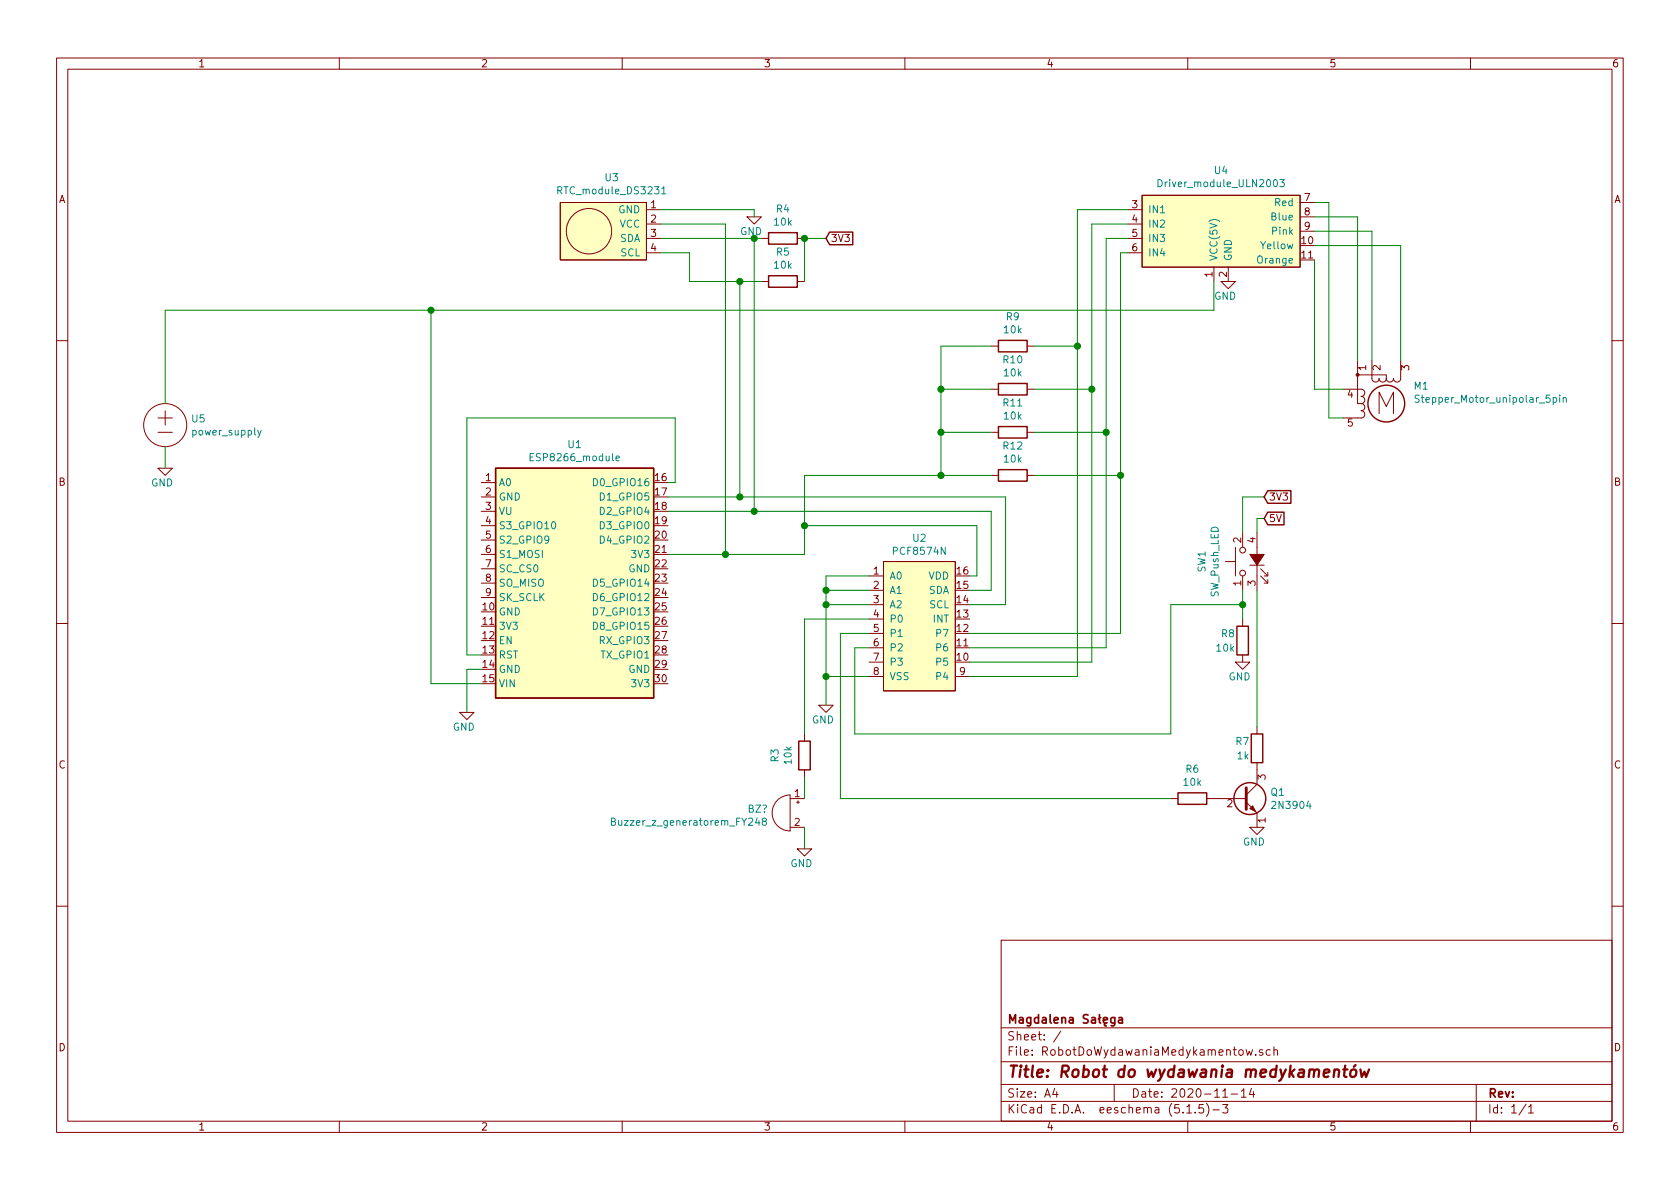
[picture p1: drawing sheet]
EESchema Schematic File Version 4
EELAYER 30 0
EELAYER END
$Descr A4 11693 8268
encoding utf-8
Sheet 1 1
Title "Robot do wydawania medykamentów"
Date "2020-11-14"
Rev ""
Comp "Magdalena Sałęga"
Comment1 ""
Comment2 ""
Comment3 ""
Comment4 ""
$EndDescr
Wire Wire Line
	8450 1950 8450 2150
$Comp
L New_LibraryKiCad:Driver_module_ULN2003 U4
U 1 1
P 8500 1600
F 0 "U4" H 8500 2025 50  0000 C CNN
F 1 "Driver_module_ULN2003" H 8500 1934 50  0000 C CNN
F 2 "" H 8500 2050 50  0001 C CNN
F 3 "" H 8500 2050 50  0001 C CNN
	1    8500 1600
	1    0    0    -1  
$EndComp
$Comp
L Motor:Stepper_Motor_unipolar_5pin M1
U 1 1
P 9650 2800
F 0 "M1" H 9838 2924 50  0000 L CNN
F 1 "Stepper_Motor_unipolar_5pin" H 9838 2833 50  0000 L CNN
F 2 "" H 9660 2790 50  0001 C CNN
F 3 "http://www.infineon.com/dgdl/Application-Note-TLE8110EE_driving_UniPolarStepperMotor_V1.1.pdf?fileId=db3a30431be39b97011be5d0aa0a00b0" H 9660 2790 50  0001 C CNN
	1    9650 2800
	1    0    0    -1  
$EndComp
Wire Wire Line
	9150 1800 9150 2700
Wire Wire Line
	9750 2500 9750 1700
Wire Wire Line
	9450 2500 9450 1500
Wire Wire Line
	9550 2500 9550 1600
$Comp
L pspice:0 GND
U 1 1
P 5250 1500
F 0 "GND" H 5150 1400 50  0000 L CNN
F 1 "0" H 5250 1589 50  0001 C CNN
F 2 "" H 5250 1500 50  0001 C CNN
F 3 "~" H 5250 1500 50  0001 C CNN
	1    5250 1500
	1    0    0    -1  
$EndComp
$Comp
L pspice:0 GND
U 1 1
P 8550 1950
F 0 "GND" H 8450 1850 50  0000 L CNN
F 1 "0" H 8550 2039 50  0001 C CNN
F 2 "" H 8550 1950 50  0001 C CNN
F 3 "~" H 8550 1950 50  0001 C CNN
	1    8550 1950
	1    0    0    -1  
$EndComp
$Comp
L pspice:0 GND
U 1 1
P 3250 4950
F 0 "GND" H 3150 4850 50  0000 L CNN
F 1 "0" H 3250 5039 50  0001 C CNN
F 2 "" H 3250 4950 50  0001 C CNN
F 3 "~" H 3250 4950 50  0001 C CNN
	1    3250 4950
	1    0    0    -1  
$EndComp
$Comp
L pspice:0 GND
U 1 1
P 1150 3250
F 0 "GND" H 1050 3150 50  0000 L CNN
F 1 "0" H 1150 3339 50  0001 C CNN
F 2 "" H 1150 3250 50  0001 C CNN
F 3 "~" H 1150 3250 50  0001 C CNN
	1    1150 3250
	1    0    0    -1  
$EndComp
$Comp
L Device:R R4
U 1 1
P 5450 1650
F 0 "R4" V 5243 1650 50  0000 C CNN
F 1 "10k" V 5334 1650 50  0000 C CNN
F 2 "" V 5380 1650 50  0001 C CNN
F 3 "~" H 5450 1650 50  0001 C CNN
	1    5450 1650
	0    1    1    0   
$EndComp
$Comp
L Device:R R5
U 1 1
P 5450 1950
F 0 "R5" V 5243 1950 50  0000 C CNN
F 1 "10k" V 5334 1950 50  0000 C CNN
F 2 "" V 5380 1950 50  0001 C CNN
F 3 "~" H 5450 1950 50  0001 C CNN
	1    5450 1950
	0    1    1    0   
$EndComp
Wire Wire Line
	9150 1400 9250 1400
Wire Wire Line
	9250 1400 9250 2900
Wire Wire Line
	9450 1500 9150 1500
Wire Wire Line
	9550 1600 9150 1600
Wire Wire Line
	9750 1700 9150 1700
Wire Wire Line
	9350 2700 9150 2700
Wire Wire Line
	9250 2900 9350 2900
Wire Wire Line
	5250 1450 5250 1500
Wire Wire Line
	4800 1750 4600 1750
Wire Wire Line
	5600 1950 5600 1650
Text GLabel 5750 1650 2    50   Input ~ 0
3V3
Connection ~ 5600 1650
Wire Wire Line
	5600 1650 5750 1650
$Comp
L pspice:0 GND
U 1 1
P 8750 5750
F 0 "GND" H 8650 5650 50  0000 L CNN
F 1 "0" H 8750 5839 50  0001 C CNN
F 2 "" H 8750 5750 50  0001 C CNN
F 3 "~" H 8750 5750 50  0001 C CNN
	1    8750 5750
	1    0    0    -1  
$EndComp
$Comp
L Device:R R7
U 1 1
P 8750 5200
F 0 "R7" H 8700 5250 50  0000 R CNN
F 1 "1k" H 8700 5150 50  0000 R CNN
F 2 "" V 8680 5200 50  0001 C CNN
F 3 "~" H 8750 5200 50  0001 C CNN
	1    8750 5200
	1    0    0    -1  
$EndComp
$Comp
L Device:R R6
U 1 1
P 8300 5550
F 0 "R6" V 8093 5550 50  0000 C CNN
F 1 "10k" V 8184 5550 50  0000 C CNN
F 2 "" V 8230 5550 50  0001 C CNN
F 3 "~" H 8300 5550 50  0001 C CNN
	1    8300 5550
	0    1    1    0   
$EndComp
$Comp
L Transistor_BJT:2N3904 Q1
U 1 1
P 8650 5550
F 0 "Q1" H 8841 5596 50  0000 L CNN
F 1 "2N3904" H 8841 5505 50  0000 L CNN
F 2 "Package_TO_SOT_THT:TO-92_Inline" H 8850 5475 50  0001 L CIN
F 3 "https://www.fairchildsemi.com/datasheets/2N/2N3904.pdf" H 8650 5550 50  0001 L CNN
	1    8650 5550
	1    0    0    -1  
$EndComp
Wire Wire Line
	4700 2900 4700 3350
Wire Wire Line
	3250 4550 3250 2900
Wire Wire Line
	3250 4550 3350 4550
Wire Wire Line
	3350 4650 3250 4650
Wire Wire Line
	3250 4650 3250 4950
$Comp
L New_LibraryKiCad:ESP8266_module U1
U 1 1
P 3950 3950
F 0 "U1" H 4000 4817 50  0000 C CNN
F 1 "ESP8266_module" H 4000 4726 50  0000 C CNN
F 2 "RF_Module:ESP-12E" H 4000 3950 50  0001 C CNN
F 3 "http://wiki.ai-thinker.com/_media/esp8266/esp8266_series_modules_user_manual_v1.1.pdf" H 3600 4050 50  0001 C CNN
	1    3950 3950
	1    0    0    -1  
$EndComp
Wire Wire Line
	8800 3450 8650 3450
Wire Wire Line
	8750 3600 8800 3600
Wire Wire Line
	8750 3700 8750 3600
Text GLabel 8800 3450 2    50   Input ~ 0
3V3
Text GLabel 8800 3600 2    50   Input ~ 0
5V
$Comp
L pspice:0 GND
U 1 1
P 8650 4600
F 0 "GND" H 8550 4500 50  0000 L CNN
F 1 "0" H 8650 4689 50  0001 C CNN
F 2 "" H 8650 4600 50  0001 C CNN
F 3 "~" H 8650 4600 50  0001 C CNN
	1    8650 4600
	1    0    0    -1  
$EndComp
$Comp
L Device:R R8
U 1 1
P 8650 4450
F 0 "R8" H 8600 4500 50  0000 R CNN
F 1 "10k" H 8600 4400 50  0000 R CNN
F 2 "" V 8580 4450 50  0001 C CNN
F 3 "~" H 8650 4450 50  0001 C CNN
	1    8650 4450
	1    0    0    -1  
$EndComp
$Comp
L Switch:SW_Push_LED SW1
U 1 1
P 8750 3900
F 0 "SW1" H 8750 4285 50  0000 C CNN
F 1 "SW_Push_LED" H 8750 4194 50  0000 C CNN
F 2 "" H 8750 4200 50  0001 C CNN
F 3 "~" H 8750 4200 50  0001 C CNN
	1    8750 3900
	0    -1   -1   0   
$EndComp
Wire Wire Line
	8650 3450 8650 3700
$Comp
L Device:R R3
U 1 1
P 5600 5250
F 0 "R3" V 5393 5250 50  0000 C CNN
F 1 "10k" V 5484 5250 50  0000 C CNN
F 2 "" V 5530 5250 50  0001 C CNN
F 3 "~" H 5600 5250 50  0001 C CNN
	1    5600 5250
	1    0    0    1   
$EndComp
Wire Wire Line
	3000 4750 3350 4750
$Comp
L pspice:0 GND
U 1 1
P 5600 5900
F 0 "GND" H 5500 5800 50  0000 L CNN
F 1 "0" H 5600 5989 50  0001 C CNN
F 2 "" H 5600 5900 50  0001 C CNN
F 3 "~" H 5600 5900 50  0001 C CNN
	1    5600 5900
	1    0    0    -1  
$EndComp
Wire Wire Line
	5600 5900 5600 5750
Wire Wire Line
	5600 5550 5600 5400
$Comp
L New_LibraryKiCad:PCF8574N U2
U 1 1
P 6400 3900
F 0 "U2" H 6400 4065 50  0000 C CNN
F 1 "PCF8574N" H 6400 3974 50  0000 C CNN
F 2 "" H 6400 4050 50  0001 C CNN
F 3 "" H 6400 4050 50  0001 C CNN
	1    6400 3900
	1    0    0    -1  
$EndComp
Wire Wire Line
	6900 4100 6750 4100
Wire Wire Line
	7000 4200 6750 4200
$Comp
L pspice:0 GND
U 1 1
P 5750 4900
F 0 "GND" H 5650 4800 50  0000 L CNN
F 1 "0" H 5750 4989 50  0001 C CNN
F 2 "" H 5750 4900 50  0001 C CNN
F 3 "~" H 5750 4900 50  0001 C CNN
	1    5750 4900
	1    0    0    -1  
$EndComp
Wire Wire Line
	6050 4000 5750 4000
Wire Wire Line
	5750 4000 5750 4100
Wire Wire Line
	6050 4100 5750 4100
Connection ~ 5750 4100
Wire Wire Line
	5750 4100 5750 4200
Wire Wire Line
	6050 4200 5750 4200
Connection ~ 5750 4200
Wire Wire Line
	5750 4200 5750 4700
Wire Wire Line
	6050 4700 5750 4700
Connection ~ 5750 4700
Wire Wire Line
	5750 4700 5750 4900
$Comp
L Device:Buzzer BZ?
U 1 1
P 5500 5650
F 0 "BZ?" H 5652 5679 50  0000 L CNN
F 1 "Buzzer_z_generatorem_FY248" H 5652 5588 50  0000 L CNN
F 2 "" V 5475 5750 50  0001 C CNN
F 3 "~" V 5475 5750 50  0001 C CNN
	1    5500 5650
	-1   0    0    -1  
$EndComp
Wire Wire Line
	6050 4300 5600 4300
Wire Wire Line
	6050 4400 5850 4400
Wire Wire Line
	5850 4400 5850 5550
Wire Wire Line
	5950 4500 6050 4500
Wire Wire Line
	6750 4000 6800 4000
Wire Wire Line
	8650 4200 8150 4200
Wire Wire Line
	8650 4200 8650 4300
Wire Wire Line
	8150 4200 8150 5100
Wire Wire Line
	8650 4200 8650 4100
Connection ~ 8650 4200
Wire Wire Line
	8750 4100 8750 5050
Wire Wire Line
	8150 5100 5950 5100
Wire Wire Line
	5850 5550 8150 5550
Wire Wire Line
	7800 1750 7850 1750
Wire Wire Line
	5600 3850 5600 3650
$Comp
L Device:R R9
U 1 1
P 7050 2400
F 0 "R9" V 6843 2400 50  0000 C CNN
F 1 "10k" V 6934 2400 50  0000 C CNN
F 2 "" V 6980 2400 50  0001 C CNN
F 3 "~" H 7050 2400 50  0001 C CNN
	1    7050 2400
	0    1    1    0   
$EndComp
$Comp
L Device:R R10
U 1 1
P 7050 2700
F 0 "R10" V 6843 2700 50  0000 C CNN
F 1 "10k" V 6934 2700 50  0000 C CNN
F 2 "" V 6980 2700 50  0001 C CNN
F 3 "~" H 7050 2700 50  0001 C CNN
	1    7050 2700
	0    1    1    0   
$EndComp
$Comp
L Device:R R12
U 1 1
P 7050 3300
F 0 "R12" V 6843 3300 50  0000 C CNN
F 1 "10k" V 6934 3300 50  0000 C CNN
F 2 "" V 6980 3300 50  0001 C CNN
F 3 "~" H 7050 3300 50  0001 C CNN
	1    7050 3300
	0    1    1    0   
$EndComp
$Comp
L Device:R R11
U 1 1
P 7050 3000
F 0 "R11" V 6843 3000 50  0000 C CNN
F 1 "10k" V 6934 3000 50  0000 C CNN
F 2 "" V 6980 3000 50  0001 C CNN
F 3 "~" H 7050 3000 50  0001 C CNN
	1    7050 3000
	0    1    1    0   
$EndComp
Wire Wire Line
	1150 2150 3000 2150
Wire Wire Line
	3000 2150 3000 4750
Connection ~ 3000 2150
Wire Wire Line
	5250 1650 5250 3550
Wire Wire Line
	6900 2400 6550 2400
Wire Wire Line
	6550 2400 6550 2700
Connection ~ 6550 2700
Wire Wire Line
	6550 2700 6550 3000
Wire Wire Line
	6550 2700 6900 2700
Wire Wire Line
	6900 3000 6550 3000
Connection ~ 6550 3000
Wire Wire Line
	6550 3000 6550 3300
Wire Wire Line
	6900 3300 6550 3300
Wire Wire Line
	5600 3300 5600 3650
Wire Wire Line
	7800 1750 7800 3300
Wire Wire Line
	7850 1650 7700 1650
Wire Wire Line
	7700 1650 7700 3000
Wire Wire Line
	7850 1550 7600 1550
Wire Wire Line
	7600 1550 7600 2700
Wire Wire Line
	7500 1450 7500 2400
Connection ~ 5600 3650
Wire Wire Line
	5600 3650 6800 3650
Wire Wire Line
	5600 3300 6550 3300
Connection ~ 6550 3300
Wire Wire Line
	7200 2400 7500 2400
Connection ~ 7500 2400
Wire Wire Line
	7200 2700 7600 2700
Connection ~ 7600 2700
Wire Wire Line
	7200 3000 7700 3000
Connection ~ 7700 3000
Wire Wire Line
	7200 3300 7800 3300
Connection ~ 7800 3300
Wire Wire Line
	3000 2150 8450 2150
Wire Wire Line
	5050 1550 5050 3850
Wire Wire Line
	4800 1750 4800 1950
Wire Wire Line
	4600 1450 5250 1450
Wire Wire Line
	4800 1950 5150 1950
Wire Wire Line
	5150 1950 5150 3450
Connection ~ 5150 1950
Wire Wire Line
	5150 1950 5300 1950
Connection ~ 5150 3450
Wire Wire Line
	5150 3450 7000 3450
Connection ~ 5250 1650
Wire Wire Line
	5250 1650 5300 1650
Connection ~ 5250 3550
Wire Wire Line
	5250 3550 6900 3550
Wire Wire Line
	4650 3450 5150 3450
Wire Wire Line
	4650 3550 5250 3550
Wire Wire Line
	4600 1650 5250 1650
Connection ~ 5050 3850
Wire Wire Line
	5050 3850 5600 3850
Wire Wire Line
	4650 3850 5050 3850
Wire Wire Line
	4600 1550 5050 1550
Wire Wire Line
	7500 1450 7850 1450
$Comp
L New_LibraryKiCad:RTC_module_DS3231 U3
U 1 1
P 4050 1600
F 0 "U3" H 3842 1975 50  0000 C CNN
F 1 "RTC_module_DS3231" H 3842 1884 50  0000 C CNN
F 2 "" H 3900 1950 50  0001 C CNN
F 3 "" H 3900 1950 50  0001 C CNN
	1    4050 1600
	-1   0    0    -1  
$EndComp
Wire Wire Line
	5950 5100 5950 4500
Wire Wire Line
	5600 4300 5600 5100
Wire Wire Line
	6800 3650 6800 4000
Wire Wire Line
	6900 3550 6900 4100
Wire Wire Line
	7000 3450 7000 4200
Wire Wire Line
	6750 4700 7500 4700
Wire Wire Line
	7500 2400 7500 4700
Wire Wire Line
	7600 4600 6750 4600
Wire Wire Line
	7600 2700 7600 4600
Wire Wire Line
	6750 4500 7700 4500
Wire Wire Line
	7700 3000 7700 4500
Wire Wire Line
	7800 4400 6750 4400
Wire Wire Line
	7800 3300 7800 4400
Wire Wire Line
	1150 3250 1150 3100
$Comp
L New_LibraryKiCad:power_supply U5
U 1 1
P 1150 2800
F 0 "U5" H 1328 2696 50  0000 L CNN
F 1 "power_supply" H 1328 2605 50  0000 L CNN
F 2 "" H 1100 2900 50  0001 C CNN
F 3 "" H 1100 2900 50  0001 C CNN
	1    1150 2800
	1    0    0    -1  
$EndComp
Wire Wire Line
	1150 2150 1150 2800
Wire Wire Line
	4700 3350 4650 3350
Wire Wire Line
	3250 2900 4700 2900
$EndSCHEMATC
